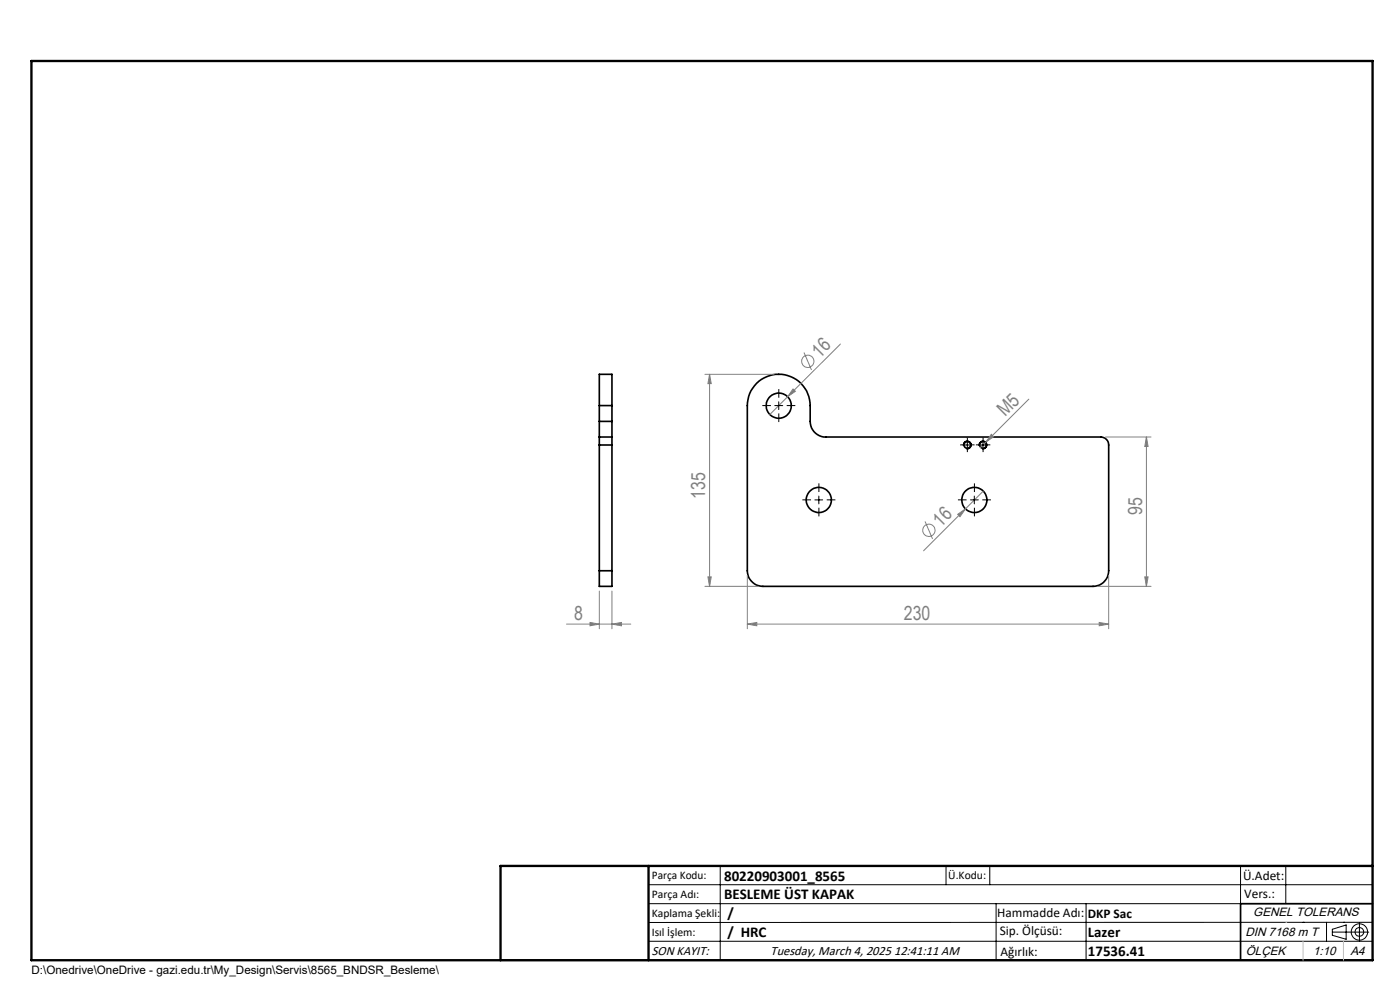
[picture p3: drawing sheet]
<svg xmlns="http://www.w3.org/2000/svg" width="297mm" height="210mm" viewBox="0 0 297 210" stroke-linecap="round" stroke-linejoin="round" font-family="sans-serif">
<g fill="none" stroke="#000" stroke-width=".35">
<path d="M127.1 92.7v1.7M127.1 89.4v3.3M127.1 86v-6.6h2.7v6.6M127.1 92.7h2.7M127.1 86v3.4M127.1 94.4v26.7M127.1 94.4h2.7M127.1 89.4h2.7M127.1 86h2.7M129.8 92.7v1.7M129.8 89.4v3.3M129.8 86v3.4"/>
<path d="M129.8 94.4v26.7M160.5 81.3a6.7 6.7 0 0 1 7.2-1.4 6.7 6.7 0 0 1 4.2 6.1v3.4a3.3 3.3 0 0 0 3.3 3.3h58.3a1.69 1.69 0 0 1 1.7 1.7v26.7a3.4 3.4 0 0 1-3.3 3.3h-70a3.4 3.4 0 0 1-3.4-3.3v-35.1a6.5 6.5 0 0 1 2-4.7zM127.1 121.1v3.3h2.7v-3.3M127.1 121.1h2.7M291.2 191.7h-28v12M106.2 203.7h185"/>
<circle cx="165.2" cy="86.1" r="2.66"/>
<circle cx="205.2" cy="94.4" r=".7"/>
<circle cx="208.5" cy="94.4" r=".7"/>
<circle cx="173.7" cy="106" r="2.67"/>
<circle cx="206.7" cy="106" r="2.68"/>
</g>
<g fill="none" stroke="#808080" stroke-width=".21">
<path d="M149.5 79.4h14.7M150.5 79.4l.4 2h-.7zM150.5 79.4v45M170.6 74.8l1.6 3.7M178.3 73l-15 14.9M168.2 82.5l.5 .5-1.6 1.2zM210.3 92.1l.5 .5-1.7 1.2zM218.3 84.7l-10.3 10.3M234.5 92.7h9.7M243.2 92.7l.4 2h-.7zM243.2 92.7v31.7M196.3 110.6l1.5 3.7"/>
<path d="M203.2 109.1l1.6-1.2-1.1 1.7zM208.6 104.2l-12.7 12.6M120.2 132.4h13.6M125.2 132l1.9 .4-1.9 .3zM127.1 125.4v8M129.8 132.4l2-.4v.7zM129.8 125.4v8M149.5 124.4h11.4M150.2 122.4h.7l-.4 2zM158.5 132.4l2-.4v.7zM158.5 122.1v11.3M158.5 132.4h76.7"/>
<path d="M232.9 124.4h11.3M233.2 132l2 .4-2 .3zM235.2 122.1v11.3M242.9 122.4h.7l-.4 2z"/>
<circle cx="171.4" cy="76.6" r="1.31"/>
<circle cx="197" cy="112.5" r="1.31"/>
</g>
<g fill="none" stroke="#000" stroke-width=".21">
<path d="M164.4 86h1.7M165.2 85.2v1.7M204.4 94.4h1.6M204.4 94.6a.83 .83 0 0 1 .7-1 .83 .83 0 0 1 .9 .9 .83 .83 0 0 1-1 .7M205.2 93.5v1.7M207.7 94.6a.84 .84 0 0 1 .8-1 .84 .84 0 0 1 .9 .9 .84 .84 0 0 1-1.1 .7M207.7 94.4h1.7M208.5 93.5v1.7M172.9 106h1.6M173.7 105.2v1.7M205.9 106h1.6M206.7 105.2v1.7"/>
<path d="M137.6 187.7h153.6M137.6 191.7h153.6M137.6 199.7h153.6M152.8 183.7v20M200.7 183.7v4M210 183.7v4M211.3 191.7v12M230.4 191.7v12M263.2 183.7v20M272.8 183.7v8M276.4 195.6h.1M281.4 195.6v4.1"/>
<path d="M282.6 197.7h7.8M282.6 197.1l3-.9v3l-3-.8zM285 195.6h.1M288.4 195.8v3.8M291.2 195.6l-153.6 .1"/>
<circle cx="288.4" cy="197.7" r="1.74"/>
<circle cx="288.4" cy="197.7" r=".93"/>
</g>
<g fill="none" stroke="#000" stroke-width=".21" stroke-dasharray="15.2 1.3 1.3 1.3" stroke-linecap="butt">
<path d="M163.6 86h-1.9M165.2 84.4v-1.9M165.2 87.7v1.8M166.9 86h1.8M204.4 94.4h-.7M205.2 93.5v-.7M205.2 95.2v.7M206.1 94.4h.7M207.7 94.4h-.7M208.6 93.5v-.7M208.6 95.2v.7M209.4 94.4h.7"/>
<path d="M172.1 106h-1.9M173.7 104.4v-1.9M173.7 107.7v1.8M175.4 106h1.8M205.1 106h-1.9M206.7 104.4v-1.9M206.7 107.7v1.8M208.4 106h1.8"/>
</g>
<path d="M6.7 12.9h284.5v190.8h-284.5zM137.6 183.7v20M291.2 183.7h-185v20" fill="none" stroke="#000" stroke-width=".5"/>
<path d="M272.8 195.6h.1M276.4 199.7v4M285 199.7v4" fill="none" stroke="#c0c0c0" stroke-width=".21"/>
<g fill="#808080">
<path d="M203.2 109.1l1.6-1.2-1.1 1.7z"/>
<path d="M168.2 82.5l.5 .5-1.6 1.2z"/>
<path d="M210.3 92.1l.5 .5-1.7 1.2z"/>
<path d="M158.5 132.4l2-.4v.7zM233.2 132l2 .4-2 .3z"/>
<path d="M242.9 122.4h.7l-.4 2zM243.2 92.7l.4 2h-.7zM150.2 122.4h.7l-.4 2zM150.5 79.4l.4 2h-.7z"/>
<path d="M125.2 132l1.9 .4-1.9 .3zM129.8 132.4l2-.4v.7z"/>
</g>
<g font-size="4.1" fill="#808080">
<text x="173.9" y="76.1" transform="rotate(-45 173.9 76.1)">16</text>
<text x="213.2" y="88.5" transform="rotate(-45 213.2 88.5)">M5</text>
<text x="149.6" y="105.9" transform="rotate(-90 149.6 105.9)">135</text>
<text x="199.6" y="111.9" transform="rotate(-45 199.6 111.9)">16</text>
<text x="242.3" y="109.2" transform="rotate(-90 242.3 109.2)">95</text>
<text x="121.8" y="131.4">8</text>
<text x="191.8" y="131.4">230</text>
</g>
<g font-size="3.2">
<text x="153.6" y="190.8">BESLEME ÜST KAPAK</text>
<text x="153.6" y="186.8">80220903001_8565</text>
<text x="154.3" y="194.8">/</text>
<text x="154.3" y="198.8">/ HRC</text>
<text x="230.8" y="198.7">Lazer</text>
<text x="230.8" y="202.8">17536.41</text>
</g>
<g font-size="2.8">
<text x="263.7" y="186.7">Ü.Adet:</text>
<text x="263.9" y="190.5">Vers.:</text>
<text x="211.5" y="194.5">Hammadde Adı:</text>
<text x="230.8" y="194.7">DKP Sac</text>
<text x="138.3" y="202.6">SON KAYIT:</text>
<text x="163.5" y="202.6">Tuesday, March 4, 2025 12:41:11 AM</text>
<text x="212.1" y="198.4">Sip. Ölçüsü:</text>
<text x="212.2" y="202.7">Ağırlık:</text>
</g>
<g font-size="2.6">
<text x="265.9" y="194.4">GENEL TOLERANS</text>
<text x="264.2" y="198.5">DIN 7168 m T</text>
<text x="264.3" y="202.6">ÖLÇEK</text>
<text x="278.5" y="202.6">1:10</text>
<text x="286.5" y="202.6">A4</text>
</g>
<g font-size="2.5">
<text x="138.3" y="186.4">Parça Kodu:</text>
<text x="138.3" y="190.5">Parça Adı:</text>
<text x="201.2" y="186.5">Ü.Kodu:</text>
<text x="138.3" y="194.5">Kaplama Şekli:</text>
<text x="138.3" y="198.6">Isıl İşlem:</text>
<text x="6.7" y="206.7">D:\Onedrive\OneDrive - gazi.edu.tr\My_Design\Servis\8565_BNDSR_Besleme\</text>
</g>
</svg>
